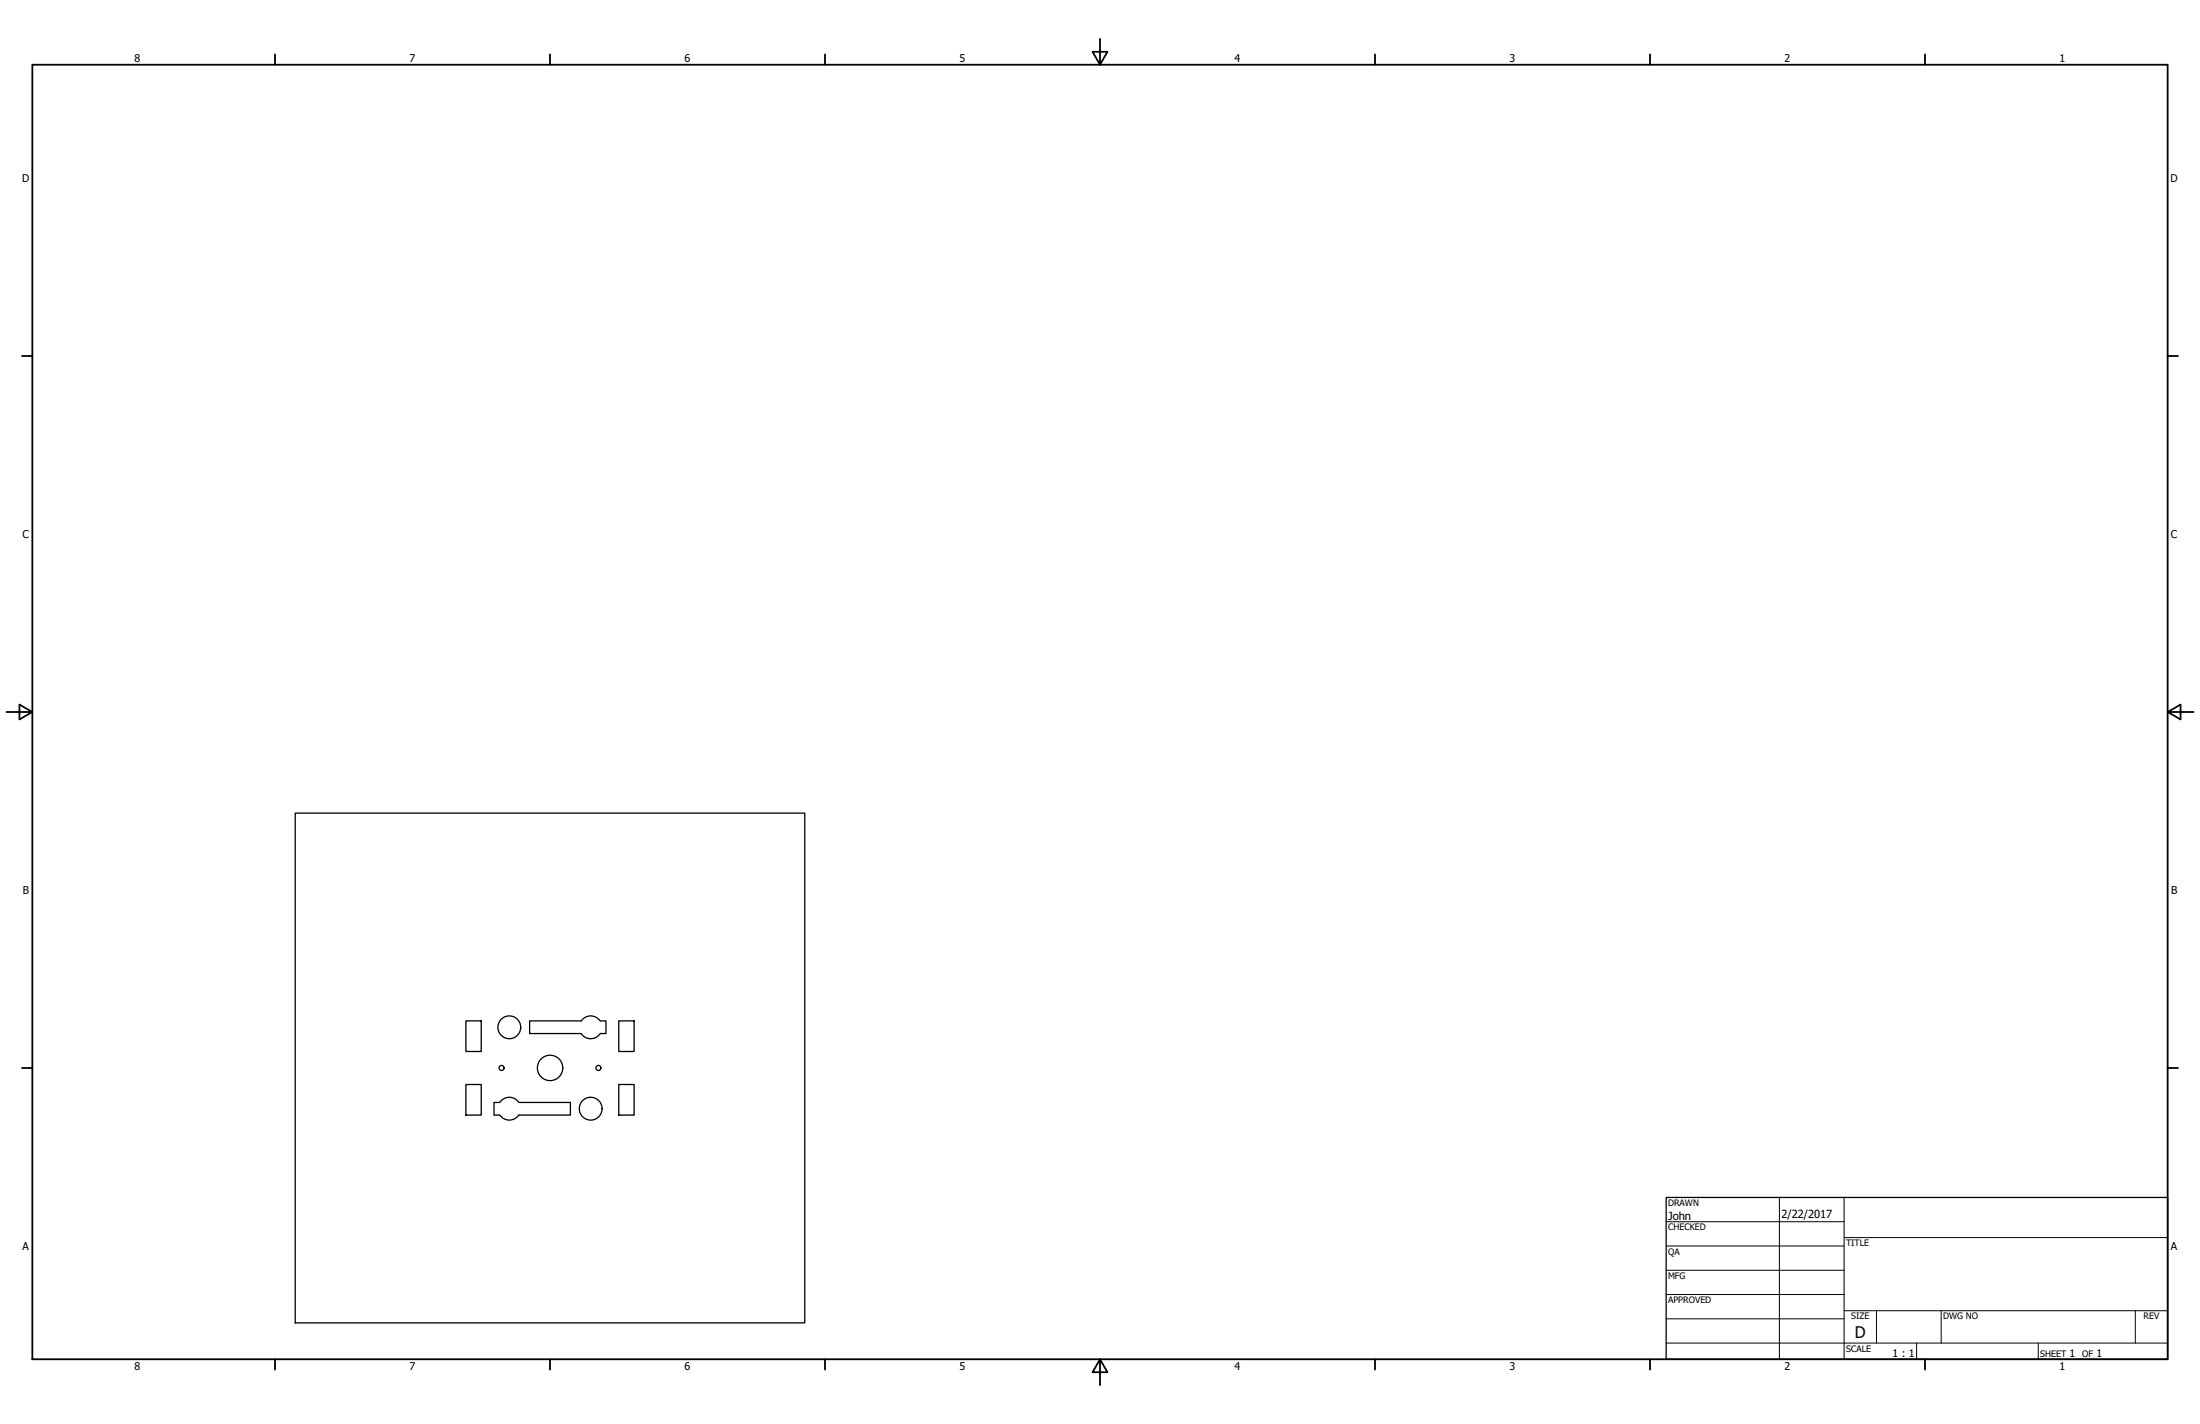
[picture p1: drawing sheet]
<svg xmlns="http://www.w3.org/2000/svg" width="864mm" height="559mm" viewBox="0 0 864 559" stroke-linecap="round" stroke-linejoin="round" font-family="sans-serif">
<!-- layer: Visible (ANSI) -->
<g fill="none" stroke="#000" stroke-width=".51">
<path d="M115.9 319.1h200v200h-200zM182.9 400.6h6v12h-6zM228.1 400.6a4.5 4.5 0 0 1 7.5 0M228.2 400.6h-20.3v5h20.2a4.5 4.5 0 0 0 7.5 0h2.3v-5h-2.3M242.9 400.6h6v12h-6zM182.9 425.6h6v12h-6zM193.9 432.6h2.3a4.5 4.5 0 0 1 7.5 0h20.2v5h-20.3a4.5 4.5 0 0 1-7.4 0h-2.3zM242.9 425.6h6v12h-6z"/>
<circle cx="196.9" cy="419.1" r=".98"/>
<circle cx="199.9" cy="403.1" r="4.5"/>
<circle cx="215.9" cy="419.1" r="5"/>
<circle cx="234.9" cy="419.1" r=".98"/>
<circle cx="231.9" cy="435.1" r="4.5"/>
</g>
<!-- layer: Border (ANSI) -->
<g fill="none" stroke="#000" stroke-width=".7">
<path d="M431.8 15.2v10.2l-2.9-5.1h5.8l-2.9 5.1M12.7 25.4h838.2v508h-838.2zM107.9 21.3v4.1M215.9 21.3v4.1M323.8 21.3v4.1M539.8 21.3v4.1M647.7 21.3v4.1M755.6 21.3v4.1M8.6 139.7h4.1M850.9 139.7h4.1M2.5 279.4h10.2l-5.1-2.9v5.8l5.1-2.9M850.9 279.4l5.1 2.9v-5.8l-5.1 2.9h10.2"/>
<path d="M8.6 419.1h4.1M850.9 419.1h4.1M107.9 533.4v4.1M215.9 533.4v4.1M323.8 533.4v4.1M431.8 533.4l2.9 5.1h-5.8l2.9-5.1v10.2M539.8 533.4v4.1M647.7 533.4v4.1M755.6 533.4v4.1"/>
</g>
<!-- layer: Title (ANSI) -->
<g fill="none" stroke="#000" stroke-width=".39">
<path d="M654 479.4h69.9M698.5 469.9v63.5M723.9 469.9v63.5M654 488.9h69.9M654 498.5h69.9M723.9 485.6h127M654 508h69.9M654 517.5h69.9M723.9 514.3h127M736.6 514.3v12.7M762 514.3v12.7M838.2 514.3v12.7"/>
<path d="M654 527h196.9M752.3 527v6.4M800.1 527v6.4"/>
</g>
<path d="M654 469.9h196.9v63.5h-196.9z" fill="none" stroke="#000" stroke-width=".51"/>
<text font-size="6.3" x="728.1" y="524.9">D</text>
<g font-size="4.4">
<text x="654.8" y="478.6">John</text>
<text x="699.3" y="478">2/22/2017</text>
</g>
<g font-size="4.2">
<text x="52.8" y="24.4">8</text>
<text x="160.8" y="24.4">7</text>
<text x="268.7" y="24.4">6</text>
<text x="376.7" y="24.4">5</text>
<text x="484.6" y="24.4">4</text>
<text x="592.6" y="24.4">3</text>
<text x="700.5" y="24.4">2</text>
<text x="808.5" y="24.4">1</text>
<text x="8.8" y="71.4">D</text>
<text x="852" y="71.4">D</text>
<text x="8.9" y="211.1">C</text>
<text x="852.2" y="211.1">C</text>
<text x="9" y="350.8">B</text>
<text x="852.2" y="350.8">B</text>
<text x="8.9" y="490.5">A</text>
<text x="852.2" y="490.5">A</text>
<text x="742.9" y="532.6">1 : 1</text>
<text x="812.4" y="532.6">1</text>
<text x="823" y="532.6">1</text>
<text x="52.8" y="537.5">8</text>
<text x="160.8" y="537.5">7</text>
<text x="268.7" y="537.5">6</text>
<text x="376.7" y="537.5">5</text>
<text x="484.6" y="537.5">4</text>
<text x="592.6" y="537.5">3</text>
<text x="700.5" y="537.5">2</text>
<text x="808.5" y="537.5">1</text>
</g>
<g font-size="3.5">
<text x="654.8" y="473.2">DRAWN</text>
<text x="654.8" y="482.8">CHECKED</text>
<text x="724.7" y="488.9">TITLE</text>
<text x="654.8" y="492.3">QA</text>
<text x="654.8" y="501.8">MFG</text>
<text x="654.8" y="511.4">APPROVED</text>
<text x="726.7" y="517.7">SIZE</text>
<text x="762.8" y="517.7">DWG NO</text>
<text x="841.4" y="517.7">REV</text>
<text x="724.7" y="530.4">SCALE</text>
<text x="800.9" y="532.6">SHEET</text>
<text x="817.4" y="532.6">OF</text>
</g>
</svg>
